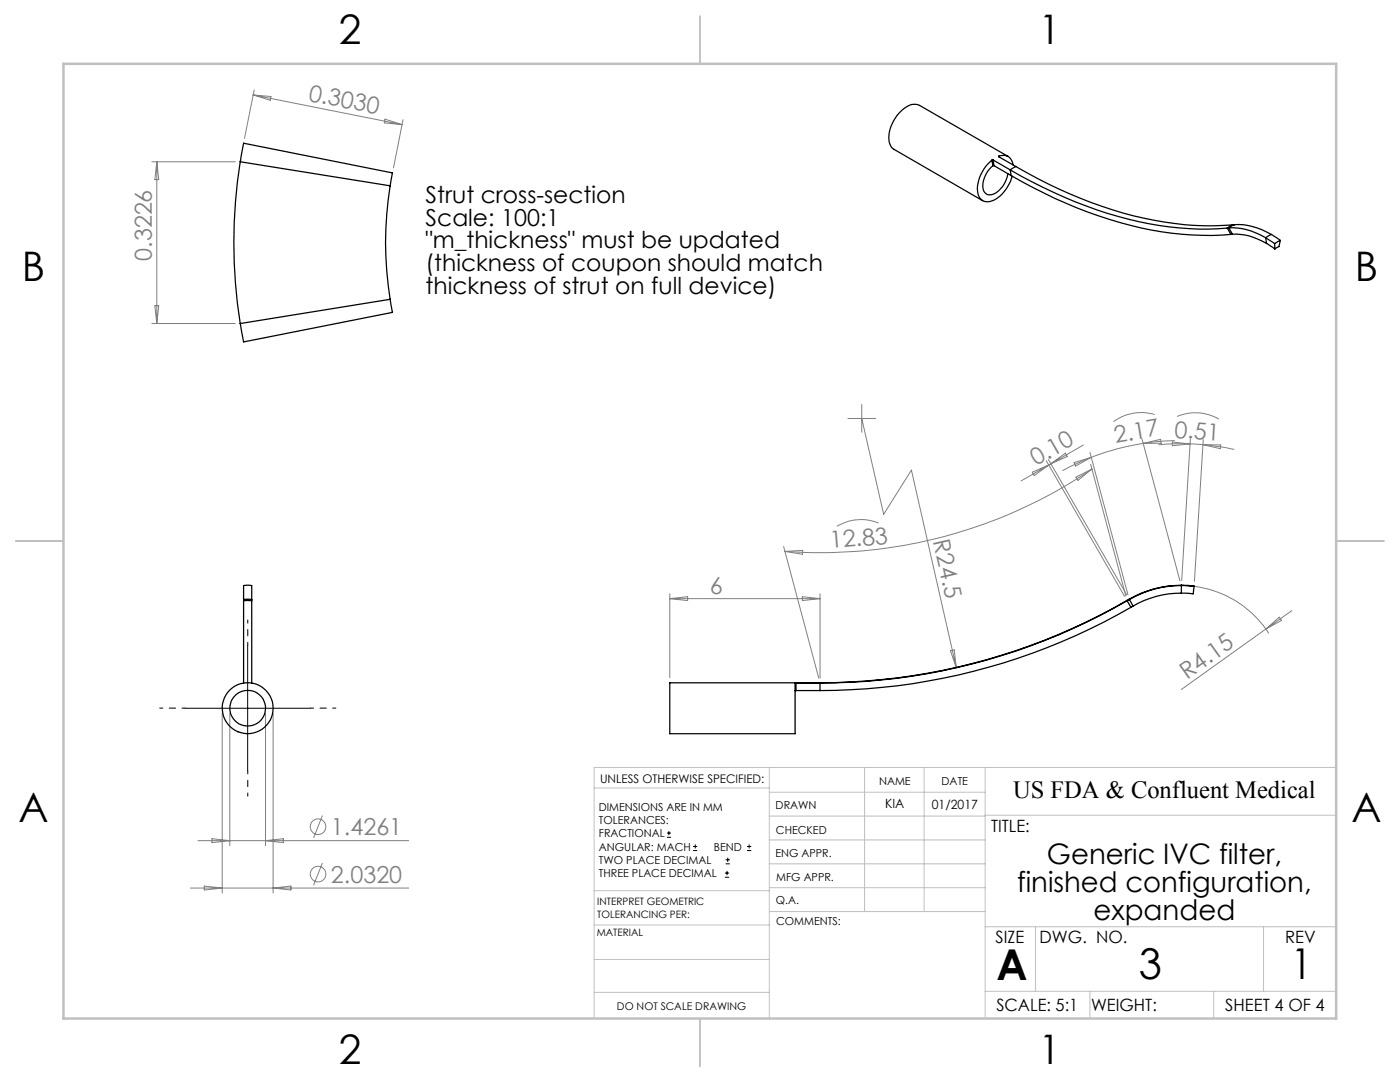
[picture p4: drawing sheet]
<svg xmlns="http://www.w3.org/2000/svg" width="279mm" height="216mm" viewBox="0 0 279 216" stroke-linecap="round" stroke-linejoin="round" font-family="sans-serif">
<g fill="none" stroke="#808080" stroke-width=".2">
<path d="M50.5 18.9l29.8 6M50.5 18.9l3.6 .4-.2 .7zM50.7 18l-1.9 9.6M30.3 32.3h16.7M31.3 32.3v32.3M31.3 32.3l.4 3.5h-.8zM76.8 23.8l3.5 1.1-3.6-.4zM80.4 23.9l-1.9 9.6M30.3 64.6h16.7M30.9 61h.8l-.4 3.6zM169.2 83.5h5.6M172 83.5l4.4 19.1 5.5-8.8 9 39.4"/>
<path d="M172 80.7v5.6M206 94.2l3.3-1.4-2.9 2.1zM208.8 91.9l15.6 27.1M209.2 91.7l15.7 27M209.3 92.8l-5.5 3.2M209.7 92.5l-.4 .3M209.7 92.5l2.9-2.1 .4 .7zM214.3 92.3l3.5-1-3.1 1.7zM214.7 95.2l3.2-1.6-2.8 2.2zM216.2 88.8l-6.5 3.7M217.5 90.3l7.6 28.4M217.7 92.6l7 26.3"/>
<path d="M217.8 91.3l-5.8 2.6M217.9 93.6a96.4 96.4 0 0 1-61.3 16.4M227.9 87.5l7.6 28.4M228.1 88.5l3.5-.8 .1 .7zM228.1 88.5a47 47 0 0 0-10.3 2.8M230.4 82.7a9.2 9.2 0 0 0-8.2 1.4M234 88.2l3.5 .4-3.5 .3zM234.5 87.9l-3.2 .2-3.2 .4M234.9 83.1a9.3 9.3 0 0 1 8.3 .5M237.5 88.6l2.6 .1M237.5 88.6l-3.1-.1-3.2 .3M237.6 87.6l-1.8 28.3"/>
<path d="M240.1 88.7l6.2 1M240.1 88.7l3.5 .1v.7zM240.1 87.7l-1.7 28.3M133.7 118.5v16.7M133.7 119.5h30M133.7 119.5l3.5-.4v.7zM156.4 109l7 26.3M156.6 110l3.6-.2v.8zM160.1 119.1l3.6 .4-3.6 .3zM163.7 118.5v16.8M175.3 104.4a9.5 9.5 0 0 0-8.3 .6M236.7 116.9a20.7 20.7 0 0 1 16.5 9.5"/>
<path d="M189.7 129.9l.7-.2 .5 3.5zM252.6 125.5l-16.8 12.1M252.6 125.5l2.7-2.3 .5 .6zM257.8 121.8l-5.2 3.7M44.3 142.3v35.9M45.9 142.3v26.4M53 142.3v26.4M54.5 142.3v35.9M38 177.2h43.6M39.5 167.7h42.1M40.8 176.8l3.5 .4-3.5 .4zM42.3 167.4l3.6 .3-3.6 .4z"/>
<path d="M53 167.7l3.6-.3v.7zM54.5 177.2l3.6-.4v.8zM64.3 172.2l-1.7 4.4M64.3 162.7l-1.7 4.5"/>
<circle cx="63.5" cy="165" r="1.56"/>
<circle cx="63.5" cy="174.4" r="1.55"/>
</g>
<g fill="none" stroke="#000" stroke-width=".2">
<path d="M49.4 128.8v25M36.9 141.3h25M133.1 167.1h.8M133.1 166.2h.8M133.5 165.8v.9M138.3 169.7h.8M138.3 168.9h.8M138.7 168.5v.8M144.7 175h.8M144.7 174.2h.8M144.8 172.4h.9M144.8 171.6h.9"/>
<path d="M145.1 173.8v.8M145.2 171.1v.9M149.1 169.7h.8M149.1 168.9h.8M149.5 168.5v.8"/>
</g>
<path d="M49.4 128.8v-5.1M36.9 141.3h-5M49.4 153.8v5.1M61.9 141.3h5.1" fill="none" stroke="#000" stroke-width=".2" stroke-dasharray="15.2 1.3 1.3 1.3" stroke-dashoffset="14.6"/>
<g fill="none" stroke="#c0c0c0" stroke-width=".2">
<path d="M118.6 157.2h34.9M153.5 153.1v50.1M153.5 158.1h43.1M172.5 153.1v28.8M184.4 153.1v28.8M196.6 153.1v50.1M266.7 153.1h-148.1v50.1M118.6 177.7h35M153.5 167.6h43.1M153.5 162.8h43.1M153.5 172.4h43.1M153.5 177.1h43.1"/>
<path d="M196.6 162.7h70.1M118.6 198h34.9M118.6 191.5h34.9M118.6 184.6h35M153.6 181.9h43M196.6 197.8h70.1M196.6 184.9h70.1M206.7 184.9v12.9M217.5 197.8v5.4M242.2 197.8v5.4M252.2 184.9v12.9"/>
</g>
<path d="M139.7 3.2v9.5M3.1 107.9h9.6M266.7 107.9h9.5M139.7 203.2v9.6" fill="none" stroke="#c0c0c0" stroke-width=".25"/>
<path d="M12.7 12.7h254v190.5h-254z" fill="none" stroke="#c0c0c0" stroke-width=".5"/>
<g fill="none" stroke="#000" stroke-width=".25">
<path d="M47.9 32.3a103.2 103.2 0 0 0 0 32.3M47.9 32.3l.7-3.7 29.7 5.9-.4 2.6M47.9 32.3l30 4.8M77.9 37.1a70.4 70.4 0 0 0 0 22.6M197.9 32a7.2 7.2 0 0 0-2.6 7 1.97 1.97 0 0 0 2.9 1 7.6 7.6 0 0 0 3.8-4.8M197.9 32l.3 1.1M198.2 33.1h.2M198.2 33.1a5 5 0 0 0-1.9 5 1.49 1.49 0 0 0 2.3 .5 5.5 5.5 0 0 0 2.5-4M198.2 31.9l-.3 .1M198.2 31.9l3.4 2M198.2 31.9l.2 1.2M198.4 33.1l3.4 1.9"/>
<path d="M199.4 31.2a1.97 1.97 0 0 1 2.8 1.7M199.4 31.2v.1l3.3 1.9M199.4 31.2l-.1 .1M201.2 31.2l-17.7-10.2a2.92 2.92 0 0 0-3.3 .8 7 7 0 0 0-2.6 7l.7 .9 17.8 10.3M201.6 33.9a83.1 83.1 0 0 0 33.7 11.6 48.7 48.7 0 0 0 9.6 0M201.6 33.9l.2 1.1M201.8 35a86.5 86.5 0 0 0 32 11.5l4 .4a47.7 47.7 0 0 0 7.8-.1M202.7 33.2l-1.1 .7M202.7 33.2a82.5 82.5 0 0 0 35.7 11.8h3.9l3.8-.1M77.9 59.7l.4 2.6-29.7 5.9-.7-3.6M77.9 59.7l-30 4.9M244.9 45.5l.7 1.3"/>
<path d="M245.3 45.5a12.7 12.7 0 0 1 7.3 1.9M245.3 45.5l.7 1.2M245.3 45.5h-.4M246 46.7a11.6 11.6 0 0 1 6.8 1.9M246 46.7l-.4 .1M246.1 44.9l-1.2 .6M246.4 44.8l-1.1 .7M246.4 44.8a13 13 0 0 1 7.3 2M246.4 44.8l-.3 .1M252.6 47.4l1.8 1.2M252.6 47.4l.2 1.2M252.8 48.6l1.6 1.1"/>
<path d="M253.7 46.8l-1.1 .6M253.7 46.8l1.8 1.2M254.4 48.6v1.1M255.5 48l-1.1 .6M255.5 48l-.3 1.2-.8 .5M48.6 119.9v16.4M48.6 119.9h1.6M48.6 119.6h1.6M48.6 119.6v-2.8h.6h1v2.8M48.6 119.6v.3M50.2 119.9v16.4M50.2 119.6v.3"/>
<path d="M224.9 119.8a122.4 122.4 0 0 1-61.2 16.4M224.9 119.9a121.9 121.9 0 0 1-61.2 16.4M224.9 119.8v.1M224.9 119.9l.8 1.3M225.4 119.6h.1M225.4 119.6l-.5 .2M225.4 119.6l-.5 .3M225.4 119.6l.7 1.3M235.8 116.8a20.7 20.7 0 0 0-10.4 2.8M235.8 116.8l2.5 .2M235.8 118.4a18.8 18.8 0 0 0-9.7 2.5M235.8 116.8h.1"/>
<path d="M235.8 116.8v1.6M238.3 117l-.2 1.5-2.3-.1M158.9 137.8h-.2M158.9 137.8h4.8M163.7 136.2h-30v10.2h25v-10.1h.2v1.5M163.7 136.2v.1M163.7 136.3v1.5M225.7 121.2a124.7 124.7 0 0 1-62 16.6M226.1 120.9l-.4 .3"/>
<circle cx="49.4" cy="141.3" r="3.6"/>
<circle cx="49.4" cy="141.3" r="5.1"/>
</g>
<g font-size="8.5">
<text x="198.9" y="195.5">A</text>
<text x="227.3" y="195.4">3</text>
<text x="257.6" y="195.4">1</text>
</g>
<g font-size="8.1">
<text x="67.6" y="8.9">2</text>
<text x="207.3" y="8.9">1</text>
<text x="4.4" y="56.2">B</text>
<text x="270.4" y="56.2">B</text>
<text x="3.7" y="164.1">A</text>
<text x="269.7" y="164.1">A</text>
<text x="67.6" y="212.4">2</text>
<text x="207.3" y="212.4">1</text>
</g>
<g font-size="5.6">
<text x="208.9" y="172.3">Generic IVC filter,</text>
<text x="203" y="178">finished configuration,</text>
<text x="218.2" y="183.6">expanded</text>
</g>
<text font-size="4.9" x="202.2" y="159.3">US FDA &amp; Confluent Medical</text>
<g font-size="4.7" fill="#808080">
<text x="61.4" y="20.1" transform="rotate(11 61.4 20.1)">0.3030</text>
<text x="30.3" y="52" transform="rotate(-90 30.3 52)">0.3226</text>
<text x="222.6" y="88.4" transform="rotate(-10 222.6 88.4)">2.17</text>
<text x="234.3" y="87.3" transform="rotate(4 234.3 87.3)">0.51</text>
<text x="206.8" y="93.1" transform="rotate(-30 206.8 93.1)">0.10</text>
<text x="165.7" y="109.4" transform="rotate(-5 165.7 109.4)">12.83</text>
<text x="186.2" y="108" transform="rotate(77 186.2 108)">R24.5</text>
<text x="141.7" y="118.4">6</text>
<text x="236.9" y="135.7" transform="rotate(-36 236.9 135.7)">R4.15</text>
<text x="66.1" y="166.7">1.4261</text>
<text x="66.1" y="176.1">2.0320</text>
</g>
<g font-size="4.7">
<text x="84.9" y="40.5">Strut cross-section</text>
<text x="84.9" y="45">Scale: 100:1</text>
<text x="84.9" y="49.6">&quot;m_thickness&quot; must be updated</text>
<text x="84.9" y="54.1">(thickness of coupon should match</text>
<text x="84.9" y="58.6">thickness of strut on full device)</text>
</g>
<g font-size="3.4">
<text x="197.8" y="166">TITLE:</text>
<text x="198.7" y="188.1">SIZE</text>
<text x="207.5" y="188.1">DWG. NO.</text>
<text x="256.5" y="188.2">REV</text>
<text x="198.8" y="201.7">SCALE: 5:1</text>
<text x="217.7" y="201.8">WEIGHT:</text>
<text x="244.5" y="201.7">SHEET 4 OF 4</text>
</g>
<g font-size="2.5">
<text x="176.7" y="161.3">KIA</text>
<text x="186" y="161.4">01/2017</text>
</g>
<text font-size="2.4" x="119.8" y="156.2">UNLESS OTHERWISE SPECIFIED:</text>
<g font-size="2.2">
<text x="119.5" y="161.8">DIMENSIONS ARE IN MM</text>
<text x="154.8" y="161.4">DRAWN</text>
<text x="175.4" y="156.6">NAME</text>
<text x="187.9" y="156.7">DATE</text>
<text x="119.5" y="164.4">TOLERANCES:</text>
<text x="119.5" y="167.1">FRACTIONAL</text>
<text x="154.9" y="166.3">CHECKED</text>
<text x="119.5" y="169.7">ANGULAR: MACH</text>
<text x="119.5" y="172.4">TWO PLACE DECIMAL</text>
<text x="142.5" y="169.7">BEND</text>
<text x="154.8" y="171">ENG APPR.</text>
<text x="119.5" y="175">THREE PLACE DECIMAL</text>
<text x="154.9" y="175.7">MFG APPR.</text>
<text x="154.9" y="180.4">Q.A.</text>
<text x="154.9" y="184.6">COMMENTS:</text>
</g>
<text font-size="2.1" x="123.1" y="201.6">DO NOT SCALE DRAWING</text>
<g font-size="2">
<text x="119.2" y="180.6">INTERPRET GEOMETRIC</text>
<text x="119.2" y="183.1">TOLERANCING PER:</text>
<text x="119.1" y="186.7">MATERIAL</text>
</g>
</svg>
